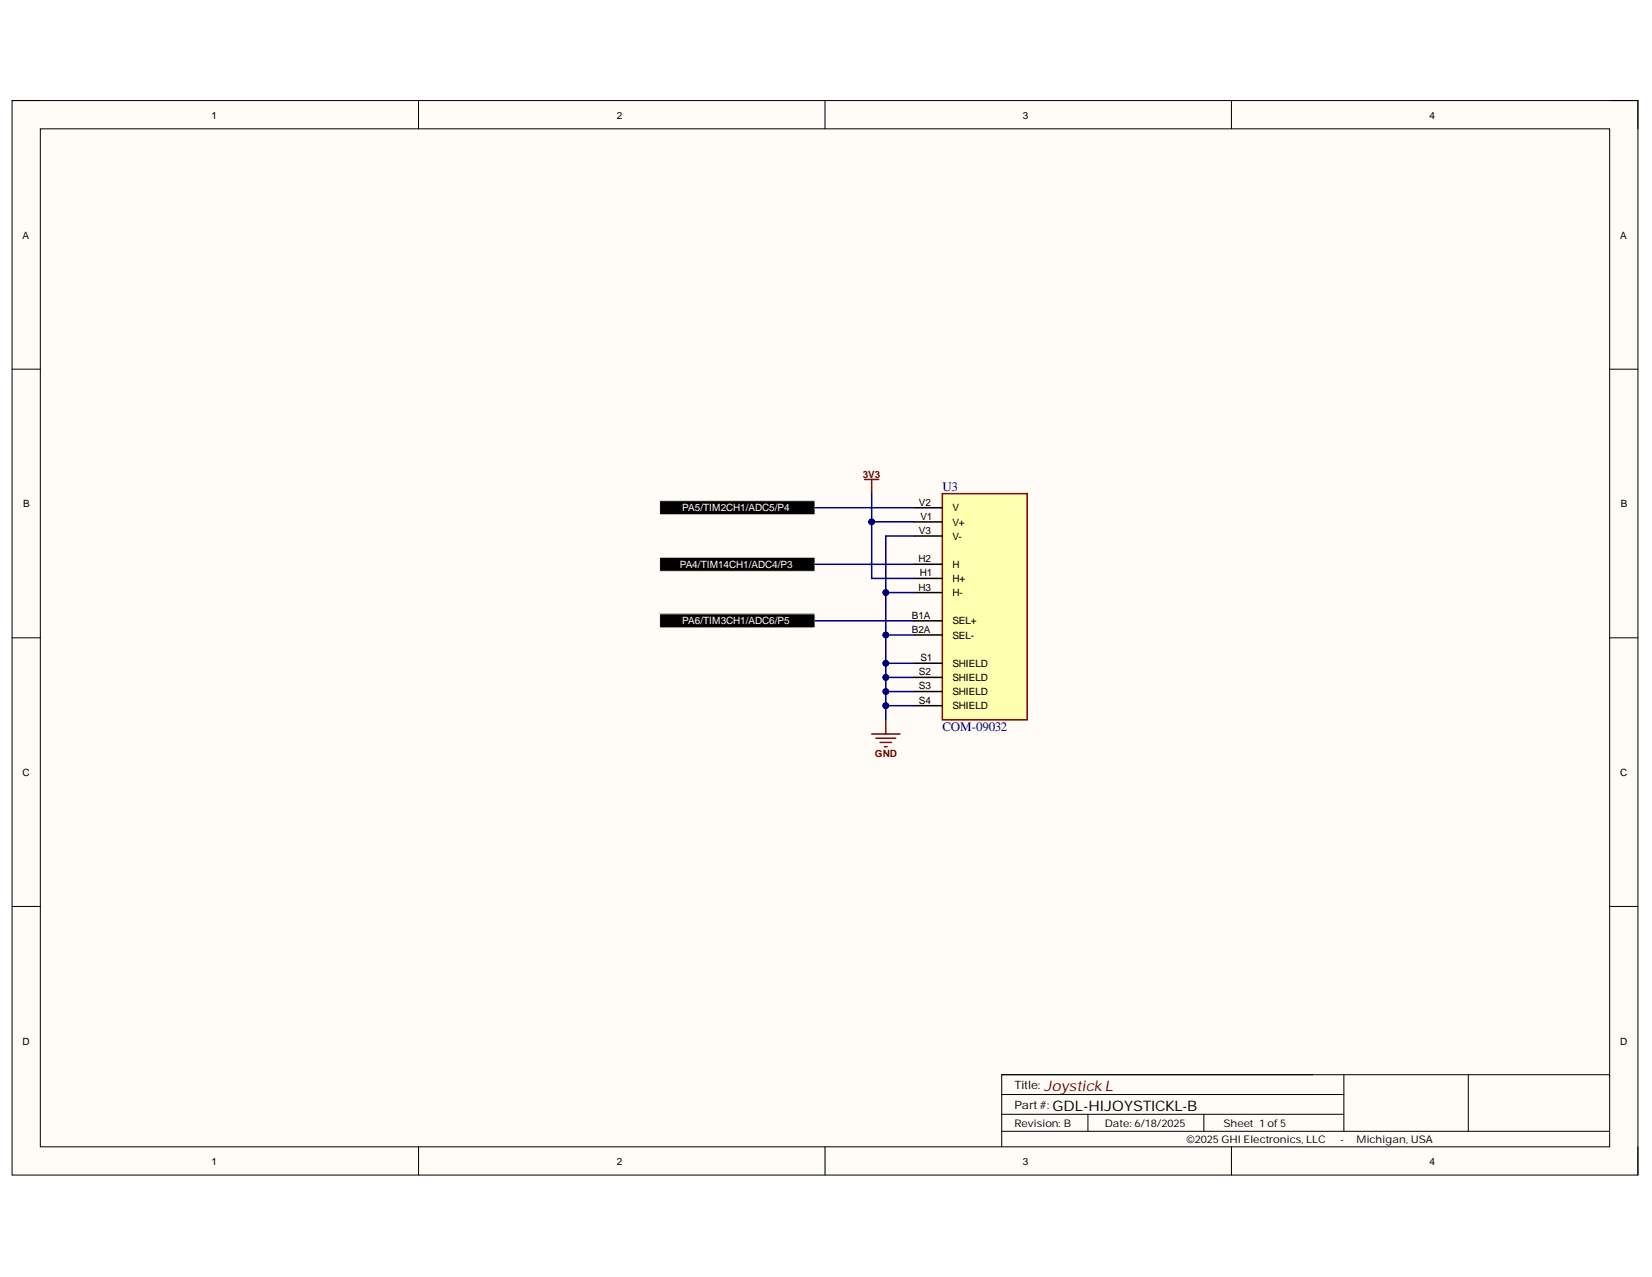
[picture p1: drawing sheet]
<svg xmlns="http://www.w3.org/2000/svg" width="279mm" height="216mm" viewBox="0 0 279 216" stroke-linecap="round" stroke-linejoin="round" font-family="sans-serif">
<path d="M2 17h275v181.7h-275z" fill-rule="evenodd" fill="#fffcf8"/>
<path d="M2 17h275v181.7h-275z" fill="none" stroke="#000" stroke-width=".17"/>
<path d="M6.8 21.8h265.4v172.1h-265.4z" fill-rule="evenodd" fill="#fffcf8"/>
<g fill="none" stroke="#000" stroke-width=".17">
<path d="M2 17h4.8M70.8 17v4.8M139.5 17v4.8M208.3 17v4.8M272.2 17h4.8v4.8M6.8 21.8h265.4v172.1h-265.4zM2 62.4h4.8M272.2 62.4h4.8M2 107.8h4.8M272.2 107.8h4.8M2 153.3h4.8M272.2 153.3h4.8"/>
<path d="M70.8 193.9v4.8M139.5 193.9v4.8M169.4 188.4h57.9M169.4 191.3h102.8M169.4 185.1h57.9M184 188.4v2.9M203.6 188.4v2.9M208.3 193.9v4.8M227.3 181.7v9.6M248.3 181.7v9.6M272.2 181.9v-.2h-102.8v12.2M277 193.9v4.8"/>
</g>
<path d="M159.4 83.5h14.3v38.2h-14.3z" fill-rule="evenodd" fill="#ffffb0"/>
<path d="M146.2 81.1h2.4M147.4 81.1v2.4M159.4 83.5h14.3v38.2h-14.3zM147.4 124.1h4.8M148.1 124.8h3.4M148.9 125.5h1.9M149.6 126.2h.5M149.8 121.7v2.4" fill="none" stroke="#800000" stroke-width=".25"/>
<path d="M154.6 85.8h4.8M154.6 88.2h4.8M154.6 90.6h4.8M154.6 95.4h4.8M154.6 97.8h4.8M154.6 100.2h4.8M154.6 105h4.8M154.6 107.4h4.8M154.6 112.1h4.8M154.6 114.5h4.8M154.6 116.9h4.8M154.6 119.3h4.8" fill="none" stroke="#000" stroke-width=".25"/>
<g fill="#000">
<path d="M111.6 94.2h26.3v2.4h-26.3z" fill-rule="evenodd"/>
<path d="M111.6 84.6h26.3v2.4h-26.3z" fill-rule="evenodd"/>
<path d="M111.6 103.8h26.3v2.4h-26.3z" fill-rule="evenodd"/>
</g>
<path d="M111.6 94.2h26.3v2.4h-26.3zM111.6 84.6h26.3v2.4h-26.3zM111.6 103.8h26.3v2.4h-26.3z" fill="none" stroke="#fff" stroke-width=".17"/>
<path d="M149.8 112.1h4.8" fill="none" stroke="#000080" stroke-width=".25"/>
<circle cx="149.8" cy="112.1" r=".48" fill="#000080"/>
<circle cx="149.8" cy="112.1" r=".48" fill="none" stroke="#000080" stroke-width=".17"/>
<path d="M149.8 114.5h4.8" fill="none" stroke="#000080" stroke-width=".25"/>
<circle cx="149.8" cy="114.5" r=".48" fill="#000080"/>
<circle cx="149.8" cy="114.5" r=".48" fill="none" stroke="#000080" stroke-width=".17"/>
<path d="M149.8 116.9h4.8" fill="none" stroke="#000080" stroke-width=".25"/>
<circle cx="149.8" cy="116.9" r=".48" fill="#000080"/>
<circle cx="149.8" cy="116.9" r=".48" fill="none" stroke="#000080" stroke-width=".17"/>
<path d="M149.8 119.3h4.8" fill="none" stroke="#000080" stroke-width=".25"/>
<circle cx="149.8" cy="119.3" r=".48" fill="#000080"/>
<circle cx="149.8" cy="119.3" r=".48" fill="none" stroke="#000080" stroke-width=".17"/>
<path d="M147.4 83.5v4.7h7.2" fill="none" stroke="#000080" stroke-width=".25"/>
<circle cx="147.4" cy="88.2" r=".48" fill="#000080"/>
<circle cx="147.4" cy="88.2" r=".48" fill="none" stroke="#000080" stroke-width=".17"/>
<path d="M147.4 88.2v9.6h7.2" fill="none" stroke="#000080" stroke-width=".25"/>
<circle cx="147.4" cy="88.2" r=".48" fill="#000080"/>
<circle cx="147.4" cy="88.2" r=".48" fill="none" stroke="#000080" stroke-width=".17"/>
<path d="M137.9 95.4h16.7M137.9 85.8h16.7M137.9 105h16.7M149.8 107.4h4.8" fill="none" stroke="#000080" stroke-width=".25"/>
<circle cx="149.8" cy="107.4" r=".48" fill="#000080"/>
<circle cx="149.8" cy="107.4" r=".48" fill="none" stroke="#000080" stroke-width=".17"/>
<path d="M149.8 100.2h4.8" fill="none" stroke="#000080" stroke-width=".25"/>
<circle cx="149.8" cy="100.2" r=".48" fill="#000080"/>
<circle cx="149.8" cy="100.2" r=".48" fill="none" stroke="#000080" stroke-width=".17"/>
<path d="M154.6 90.6h-4.8v31.1" fill="none" stroke="#000080" stroke-width=".25"/>
<circle cx="149.8" cy="100.2" r=".48" fill="#000080"/>
<circle cx="149.8" cy="100.2" r=".48" fill="none" stroke="#000080" stroke-width=".17"/>
<circle cx="149.8" cy="107.4" r=".48" fill="#000080"/>
<circle cx="149.8" cy="107.4" r=".48" fill="none" stroke="#000080" stroke-width=".17"/>
<circle cx="149.8" cy="112.1" r=".48" fill="#000080"/>
<circle cx="149.8" cy="112.1" r=".48" fill="none" stroke="#000080" stroke-width=".17"/>
<circle cx="149.8" cy="114.5" r=".48" fill="#000080"/>
<circle cx="149.8" cy="114.5" r=".48" fill="none" stroke="#000080" stroke-width=".17"/>
<circle cx="149.8" cy="116.9" r=".48" fill="#000080"/>
<circle cx="149.8" cy="116.9" r=".48" fill="none" stroke="#000080" stroke-width=".17"/>
<circle cx="149.8" cy="119.3" r=".48" fill="#000080"/>
<circle cx="149.8" cy="119.3" r=".48" fill="none" stroke="#000080" stroke-width=".17"/>
<text font-size="2.5" fill="#800000" x="176.6" y="184.4">Joystick L</text>
<text font-size="2.5" x="178" y="187.8">GDL-HIJOYSTICKL-B</text>
<g font-size="2.2" fill="#000080">
<text x="159.4" y="83.1">U3</text>
<text x="159.4" y="123.6">COM-09032</text>
</g>
<g font-size="1.9">
<text x="171.6" y="184.1">Title:</text>
<text x="171.6" y="187.5">Part#:</text>
</g>
<g font-size="1.8">
<text x="171.6" y="190.5">Revision: B</text>
<text x="186.9" y="190.5">Date: 6/18/2025</text>
<text x="206.9" y="190.5">Sheet 1 of5</text>
<text x="200.7" y="193.3">©2025GHI Electronics, LLC</text>
<text x="226.7" y="193.3">-</text>
<text x="229.4" y="193.3">Michigan, USA</text>
</g>
<g font-size="1.7">
<text x="35.8" y="20">1</text>
<text x="104.3" y="20">2</text>
<text x="173" y="20">3</text>
<text x="241.8" y="20">4</text>
<text x="3.8" y="40.3">A</text>
<text x="274" y="40.3">A</text>
<text x="3.9" y="85.8">B</text>
<text x="155.4" y="85.5">V2</text>
<text x="155.7" y="87.9">V1</text>
<text x="161.1" y="86.4">V</text>
<text x="161.1" y="88.9">V+</text>
<text x="274.1" y="85.8">B</text>
<text x="155.3" y="95.1">H2</text>
<text x="155.4" y="90.3">V3</text>
<text x="161.1" y="91.3">V-</text>
<text x="161.1" y="96">H</text>
<text x="155.3" y="99.9">H3</text>
<text x="155.6" y="97.4">H1</text>
<text x="161.1" y="98.4">H+</text>
<text x="161.1" y="100.8">H-</text>
<text x="154.2" y="104.6">B1A</text>
<text x="154.2" y="107">B2A</text>
<text x="161.1" y="105.6">SEL+</text>
<text x="155.7" y="111.8">S1</text>
<text x="161.1" y="108">SEL-</text>
<text x="161.1" y="112.7">SHIELD</text>
<text x="155.4" y="114.2">S2</text>
<text x="155.4" y="116.5">S3</text>
<text x="155.4" y="119">S4</text>
<text x="161.1" y="115.2">SHIELD</text>
<text x="161.1" y="117.6">SHIELD</text>
<text x="161.1" y="119.9">SHIELD</text>
<text x="3.8" y="131.2">C</text>
<text x="274" y="131.2">C</text>
<text x="3.8" y="176.6">D</text>
<text x="274" y="176.6">D</text>
<text x="35.8" y="196.9">1</text>
<text x="104.3" y="196.9">2</text>
<text x="173" y="196.9">3</text>
<text x="241.8" y="196.9">4</text>
</g>
<g font-size="1.7" fill="#800000">
<text x="145.9" y="80.8">3V3</text>
<text x="148" y="128">GND</text>
</g>
<g font-size="1.7" fill="#fff">
<text x="115.4" y="86.4">PA5/TIM2CH1/ADC5/P4</text>
<text x="115" y="96">PA4/TIM14CH1/ADC4/P3</text>
<text x="115.4" y="105.6">PA6/TIM3CH1/ADC6/P5</text>
</g>
</svg>
